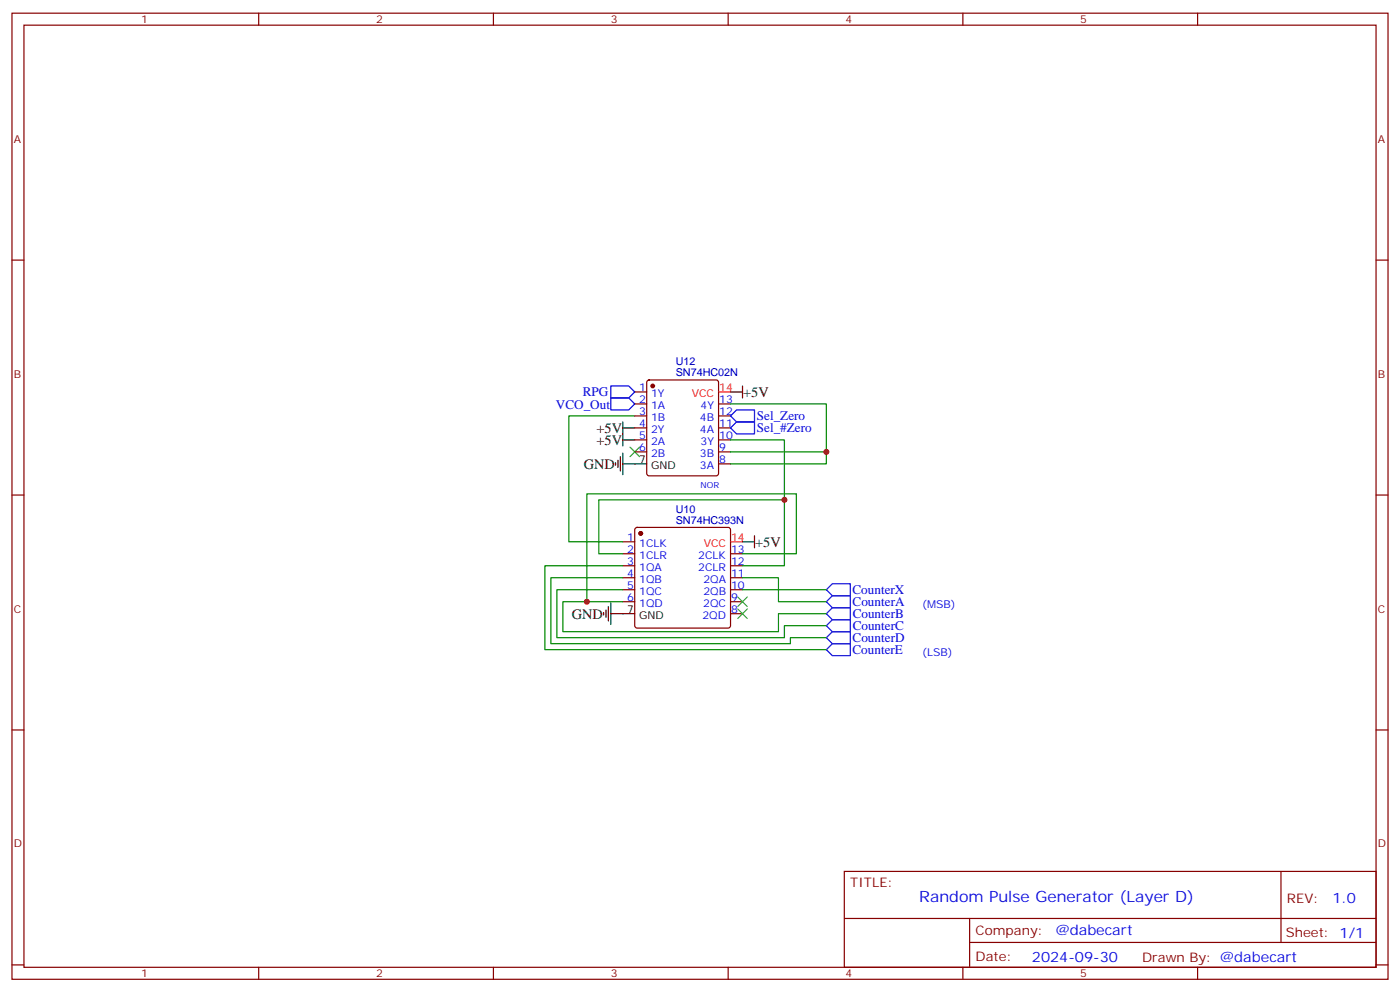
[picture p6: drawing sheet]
<svg xmlns="http://www.w3.org/2000/svg" width="412mm" height="292mm" viewBox="0 0 412 292" stroke-linecap="round" stroke-linejoin="round" font-family="sans-serif">
<g fill="none" stroke="#870000" stroke-width=".35">
<path d="M3.5 3.9h405.4v284.3h-405.4zM7.1 7.4h398.2v277.3h-398.2zM76.2 3.9v3.5M145.3 3.9v3.5M214.5 3.9v3.5M283.6 3.9v3.5M352.8 3.9v3.5M3.5 76.6h3.6M405.3 76.6h3.6M187 115.4h3.5M187 118.9h3.5M190.7 112l.5-.2h19.8l.5 .2 .2 .5v26.8l-.3 .5-.4 .3h-19.8l-.5-.3-.2-.5v-26.8z"/>
<path d="M211.7 118.9h3.5M187 122.4h3.5M187 125.9h3.5M187 129.5h3.5M187 133h3.5M211.7 122.4h3.5M211.7 125.9h3.5M211.7 129.5h3.5M211.7 133h3.5M211.7 136.5h3.5M3.5 145.7h3.6M183.4 159.5h3.6"/>
<path d="M187.2 155.4l.5-.2h26.8l.5 .2 .2 .5v28.2l-.2 .5-.5 .3h-26.8l-.5-.3-.2-.5v-28.2zM405.3 145.7h3.6M183.4 163h3.6M183.4 166.5h3.6M183.4 170h3.6M183.4 173.6h3.6M183.4 177.1h3.6M215.2 163h3.5M215.2 166.5h3.5M215.2 170h3.5M215.2 173.6h3.5M215.2 177.1h3.5"/>
<path d="M215.2 180.6h3.5M3.5 214.8h3.6M405.3 214.8h3.6M248.7 256.5h156.6v28.2h-156.6zM377.3 256.5v20.9M248.7 270.3h156.5M285.6 277.4h119.6M285.6 270.3v14.1M3.5 284h3.6M76.2 284.7v3.5M145.3 284.7v3.5M214.5 284.7v3.5"/>
<path d="M283.6 284.7v3.5M352.8 284.7v3.5M405.3 284h3.6"/>
</g>
<g fill="none" stroke="#000" stroke-width=".35">
<path d="M215.2 115.4h3.5M218.7 113.6v3.5M181.3 136.2v.7M182 135.5v2.1M182.7 134.4v4.2M183.4 136.5h7.1M183.4 124.2v7M183.4 133.3v6.4M183.4 125.9h3.6M183.4 129.5h3.6M218.7 159.5h3.5M222.2 157.7v3.5"/>
<path d="M178.5 179.6v2.1M179.2 178.5v4.2M179.9 177.4v6.4M177.8 180.3v.7M179.9 180.6h7.1"/>
</g>
<g fill="#870000" stroke="#870000" stroke-width=".35">
<circle cx="188.7" cy="157" r=".53"/>
<circle cx="192.3" cy="113.6" r=".53"/>
</g>
<path d="M211.7 115.4h3.5M215.2 159.5h3.5" fill="none" stroke="#f00" stroke-width=".35"/>
<path d="M179.9 113.6h5.3l1.8 1.8-1.8 1.7h-5.3zM179.9 117.1h5.3l1.8 1.8-1.8 1.7h-5.3zM217 124.2h5.2v3.5h-5.2l-1.8-1.8zM217 120.6h5.2v3.6h-5.2l-1.8-1.8zM243.4 177.1l1.8-1.8h5.3v3.6h-5.3zM243.4 173.6l1.8-1.8h5.3v3.5h-5.3zM243.4 187.7l1.8-1.8h5.3v3.5h-5.3zM243.4 184.1l1.8-1.7h5.3v3.5h-5.3zM243.4 180.6l1.8-1.7h5.3v3.5h-5.3zM245.2 189.4h5.3v3.6h-5.3l-1.8-1.8z" fill="none" stroke="#00f" stroke-width=".35"/>
<path d="M185.6 131.6l2.8 2.8M188.4 131.6l-2.8 2.8M217.3 175.7l2.8 2.8M217.3 179.2l2.8 2.8M220.1 175.7l-2.8 2.8M220.1 179.2l-2.8 2.8" fill="none" stroke="#3c3" stroke-width=".35"/>
<path d="M215.2 118.9h28.2v14.1h-28.2M187 122.4h-19.4v37.1h15.8M215.2 129.5h15.9v17.6M243.4 133v3.5h-28.2M172.9 177.1h-7.1v8.8h63.5v-5.3h14.1M183.4 163h-7v-15.9h54.7v19.4h-12.4M183.4 173.6h-19.4v14.1h67.1v-3.6h12.3M183.4 170h-21.1v19.4h70.5v-1.7h10.6M183.4 166.5h-22.9v24.7h82.9M218.7 163h15.9v-17.7h-61.7v31.8h10.5M218.7 170h10.6v7.1h14.1M218.7 173.6h24.7" fill="none" stroke="#008700" stroke-width=".35"/>
<g fill="#c00">
<circle cx="172.9" cy="177.1" r=".88"/>
<circle cx="243.4" cy="133" r=".88"/>
<circle cx="231.1" cy="147.1" r=".88"/>
</g>
<text font-size="4.6" fill="#00f" x="270.8" y="265.5">Random Pulse Generator (Layer D)</text>
<g font-size="4.2">
<text x="218.9" y="116.8">+5V</text>
<text x="175.7" y="127.4">+5V</text>
<text x="175.7" y="130.9">+5V</text>
<text x="172" y="137.9">GND</text>
<text x="222.4" y="160.9">+5V</text>
<text x="168.5" y="182">GND</text>
</g>
<g font-size="4.2" fill="#00f">
<text x="392.5" y="265.7">1.0</text>
<text x="310.9" y="275.3">@dabecart</text>
<text x="304" y="283.1">2024-09-30</text>
</g>
<g font-size="3.9" fill="#00f">
<text x="171.7" y="116.7">RPG</text>
<text x="163.8" y="120.3">VCO_Out</text>
<text x="223" y="123.7">Sel_Zero</text>
<text x="223" y="127.1">Sel_#Zero</text>
<text x="251.1" y="174.8">CounterX</text>
<text x="251.2" y="178.5">CounterA</text>
<text x="251.2" y="185.5">CounterC</text>
<text x="251.2" y="182">CounterB</text>
<text x="251.2" y="189">CounterD</text>
<text x="251.1" y="192.6">CounterE</text>
</g>
<g font-size="3.9" fill="#800">
<text x="250.5" y="261.1">TITLE:</text>
<text x="379.1" y="265.7">REV:</text>
<text x="287.4" y="275.3">Company:</text>
<text x="378.7" y="275.9">Sheet: 1/1</text>
<text x="287.4" y="282.9">Date:</text>
<text x="336.4" y="283">Drawn By: @dabecart</text>
</g>
<g font-size="3.2" fill="#800">
<text x="41.6" y="6.9">1</text>
<text x="110.8" y="6.9">2</text>
<text x="179.9" y="6.9">3</text>
<text x="249.1" y="6.9">4</text>
<text x="318.2" y="6.9">5</text>
<text x="4.1" y="42">A</text>
<text x="405.9" y="42">A</text>
<text x="4.1" y="111.1">B</text>
<text x="405.9" y="111.1">B</text>
<text x="4.1" y="180.3">C</text>
<text x="405.9" y="180.3">C</text>
<text x="4.1" y="249.4">D</text>
<text x="405.9" y="249.4">D</text>
<text x="41.6" y="287.7">1</text>
<text x="110.8" y="287.7">2</text>
<text x="179.9" y="287.7">3</text>
<text x="249.1" y="287.7">4</text>
<text x="318.2" y="287.7">5</text>
</g>
<g font-size="3.2" fill="#000080">
<text x="199" y="107.4">U12</text>
<text x="199" y="110.6">SN74HC02N</text>
<text x="199.1" y="154.2">SN74HC393N</text>
<text x="199.1" y="151">U10</text>
</g>
<g font-size="3.2" fill="#00f">
<text x="188.3" y="115">1</text>
<text x="188.3" y="118.5">2</text>
<text x="191.8" y="116.8">1Y</text>
<text x="211.8" y="118.5">13</text>
<text x="188.3" y="122.1">3</text>
<text x="188.3" y="125.6">4</text>
<text x="191.8" y="120.3">1A</text>
<text x="191.8" y="123.8">1B</text>
<text x="206.2" y="123.8">4B</text>
<text x="206.4" y="120.3">4Y</text>
<text x="211.8" y="125.6">11</text>
<text x="211.8" y="122.1">12</text>
<text x="188.3" y="129.1">5</text>
<text x="191.8" y="127.4">2Y</text>
<text x="191.8" y="130.9">2A</text>
<text x="206.2" y="127.4">4A</text>
<text x="206.4" y="130.9">3Y</text>
<text x="211.8" y="129.1">10</text>
<text x="188.3" y="132.6">6</text>
<text x="191.8" y="134.4">2B</text>
<text x="206.2" y="134.4">3B</text>
<text x="206.2" y="137.9">3A</text>
<text x="211.8" y="136.2">8</text>
<text x="211.8" y="132.6">9</text>
<text x="184.8" y="159.1">1</text>
<text x="188.3" y="160.9">1CLK</text>
<text x="184.8" y="162.6">2</text>
<text x="184.8" y="166.2">3</text>
<text x="188.3" y="164.4">1CLR</text>
<text x="188.3" y="167.9">1QA</text>
<text x="205.7" y="167.9">2CLR</text>
<text x="205.7" y="164.4">2CLK</text>
<text x="215.4" y="166.2">12</text>
<text x="215.4" y="162.6">13</text>
<text x="184.8" y="169.7">4</text>
<text x="184.8" y="173.2">5</text>
<text x="188.3" y="171.4">1QB</text>
<text x="207.2" y="171.4">2QA</text>
<text x="215.4" y="173.2">10</text>
<text x="215.4" y="169.7">11</text>
<text x="184.8" y="176.7">6</text>
<text x="188.3" y="175">1QC</text>
<text x="188.3" y="178.5">1QD</text>
<text x="207.2" y="178.5">2QC</text>
<text x="207.2" y="175">2QB</text>
<text x="215.4" y="176.7">9</text>
<text x="271.6" y="178.9">(MSB)</text>
<text x="206.9" y="182">2QD</text>
<text x="215.4" y="180.3">8</text>
<text x="271.6" y="193">(LSB)</text>
</g>
<g font-size="3.2" fill="#f00">
<text x="203.8" y="116.8">VCC</text>
<text x="211.8" y="115">14</text>
<text x="207.3" y="160.9">VCC</text>
<text x="215.4" y="159.1">14</text>
</g>
<g font-size="3.2">
<text x="188.3" y="136.2">7</text>
<text x="191.8" y="137.9">GND</text>
<text x="184.8" y="180.3">7</text>
<text x="188.3" y="182">GND</text>
</g>
<text font-size="2.5" fill="#00f" x="206.4" y="143.6">NOR</text>
</svg>
